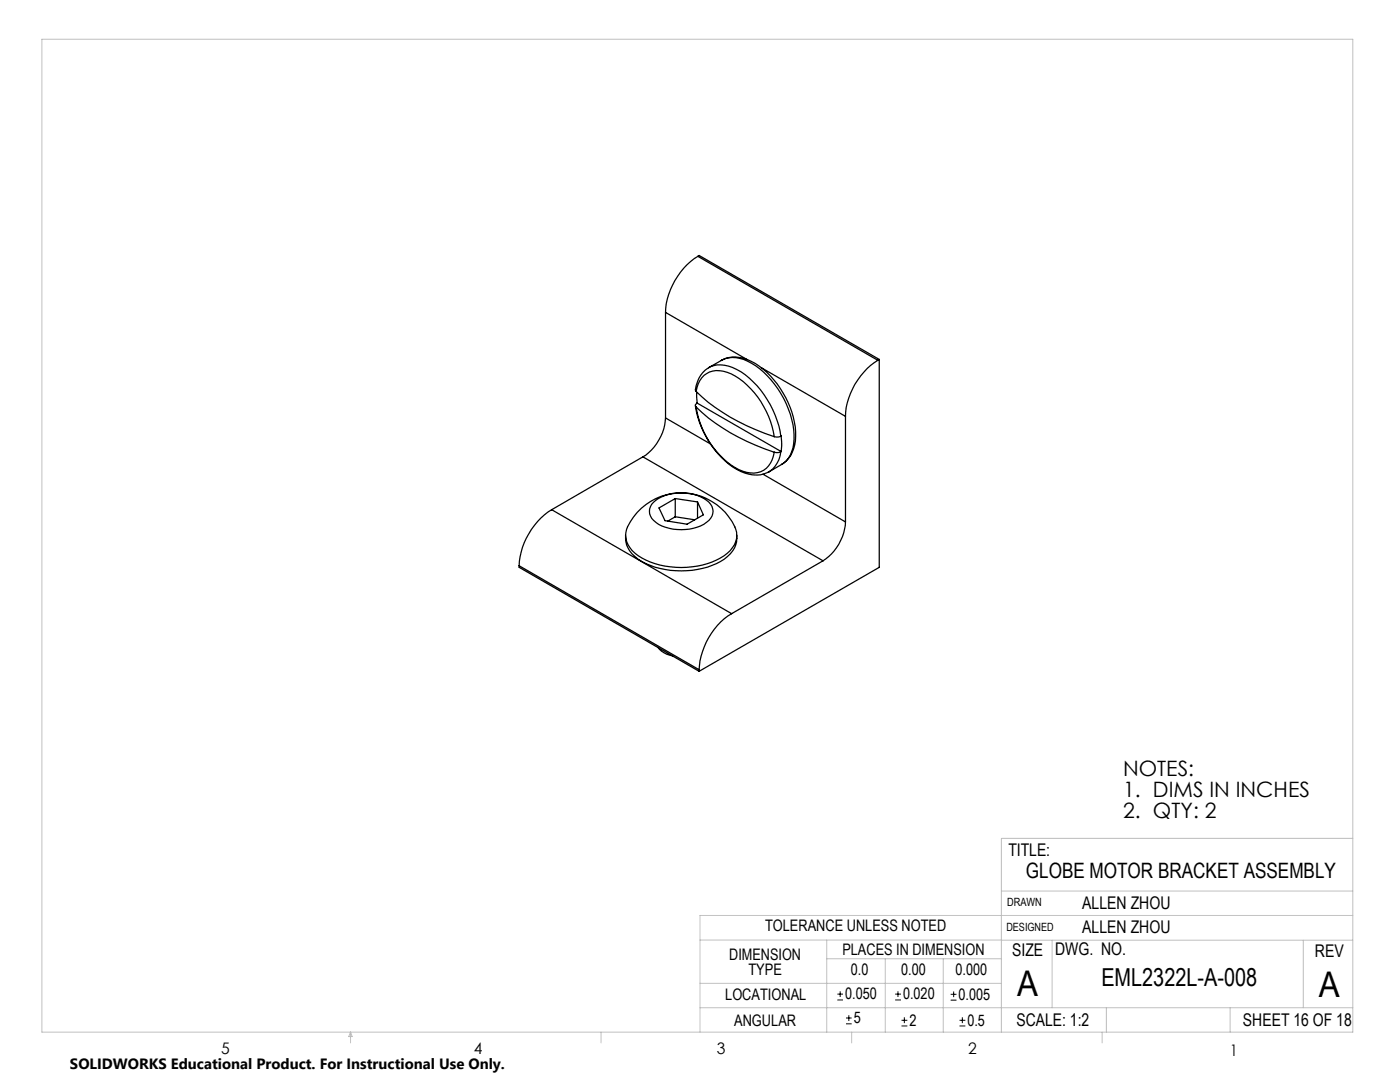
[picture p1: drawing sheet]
<svg xmlns="http://www.w3.org/2000/svg" width="279mm" height="216mm" viewBox="0 0 279 216" stroke-linecap="round" stroke-linejoin="round" font-family="sans-serif">
<g fill="none" stroke="#000" stroke-width=".2">
<path d="M167.1 199.5h1.1M167.1 198.4h1.1M167.7 197.8v1.1M178.6 199.5h1.2M178.6 198.4h1.2M179.2 197.8v1.1M189.7 199.6h1.2M189.7 198.4h1.2M190.3 197.8v1.2M168.8 204.3h1.2M168.8 203.1h1.2M169.4 202.6v1.1"/>
<path d="M179.9 204.7h1.2M179.9 203.6h1.2M180.5 203v1.2M191.5 204.7h1.2M191.5 203.6h1.2M192.1 203v1.2"/>
</g>
<g fill="none" stroke="#c0c0c0" stroke-width=".2">
<path d="M8.4 7.8h261.6v198.2h-261.6zM199.8 177.8h70.2M270 167.3h-70.2v38.7M139.7 187.6h60.2M139.7 196.2h60.1M165 187.6v18.4M165 191.3h34.8M176.7 191.3v14.7M188.2 191.3v14.7M199.8 187.6h70.2M210 187.6v13.5M260.1 187.6v13.5"/>
<path d="M270 182.7h-130.3v23.3M70 206v2.1M70 206l.3 .8h-.7zM119.9 206v2.1M139.7 201.1h130.3M170 206v2.1M220 206v2.1M220.8 201.1v4.9M245.5 201.1v4.9"/>
</g>
<g fill="none" stroke="#000" stroke-width=".25">
<path d="M139.3 51.2a14.2 14.2 0 0 0-6.5 11.1M139.3 51.2l35.9 20.7M139.3 51.2l.2-.2 36 20.7M132.8 62.3v21.1M132.8 62.3l16.2 9.4M138.9 78.1a5 5 0 0 1 7.3-4.8 17.4 17.4 0 0 1 8.9 10.6l.3 1 .4 2.1M138.9 78.1a4.4 4.4 0 0 1 6.2-3.8 16.4 16.4 0 0 1 9 10.8l.4 2M138.9 78.1a39.7 39.7 0 0 0 15.6 9M139 78.2l.1 2.2M141.5 73.3l2.5-1.4a5.7 5.7 0 0 1 6 .6 18.5 18.5 0 0 1 8.5 15.1 5.7 5.7 0 0 1-2.5 5.1l-2.5 1.5a5.3 5.3 0 0 0 2.3-4.1M143.9 71.9a6.4 6.4 0 0 1 6.8 .6 18.3 18.3 0 0 1 8.1 14.6 6.4 6.4 0 0 1-2.8 5.6M152 73.4l16.7 9.7"/>
<path d="M175.2 71.9a14 14 0 0 0-6.5 11.2M175.5 71.7v41.5l-36 20.7M175.5 71.7l-.3 .2M128.3 91.2l36 20.7M128.3 91.2l-18.2 10.5M132.8 83.4a10 10 0 0 1-4.5 7.8M132.8 83.4l9 5.2M134.8 99.5l-3.3 1.9 1.2 2.5 4.4 .7 3.3-1.9-1.2-2.5M134.8 99.5l4.4 .7M134.8 99.5v3.6M138.8 81a17.9 17.9 0 0 0 9 13.1 6 6 0 0 0 5.7 0M138.9 81.2a39.7 39.7 0 0 0 15.6 9"/>
<path d="M138.9 81.2a17.3 17.3 0 0 0 8.6 12.5 4.7 4.7 0 0 0 5.9-.7 5.7 5.7 0 0 0 1.1-2.8M139.1 80.4v.1a.45 .45 0 0 0-.2 .7M139.1 80.4l16.8 9.7M152.3 94.6l16.4 9.5M155.8 87l-.5 .2-.8-.1M155.8 87l.2 1.2-.1 1.9M155.8 90.1l-.5 .2-.8-.1M155.9 90.1h-.1M168.7 83.1v21M103.6 112.9l35.9 20.7M103.6 112.9v.3l35.9 20.7M110.1 101.7a14.3 14.3 0 0 0-6.5 11.2"/>
<path d="M110.1 101.7l35.9 20.7M124.8 106.8a5.4 5.4 0 0 0 3.3 5.2 17.2 17.2 0 0 0 16.4-.4 5 5 0 0 0 2.5-4.8M127.2 102.2a11.8 11.8 0 0 1 19.8 4 4.8 4.8 0 0 1-2.5 4.7 16.8 16.8 0 0 1-17.1 0 4.6 4.6 0 0 1-1.6-6.8zM130.5 100.2a9.2 9.2 0 0 1 11 0 2.47 2.47 0 0 1-.5 4 9.5 9.5 0 0 1-10.1 0 2.48 2.48 0 0 1-.4-4zM134.8 103.1l-1.6 .9M134.8 103.1l3.8 .6M139.2 100.2v3.2M164.3 111.9l-18.3 10.5M168.7 104.1a9.9 9.9 0 0 1-4.4 7.8M131.3 129.2l1.2 1 1.7 .7M139.5 133.6v.3M146 122.4a14.2 14.2 0 0 0-6.5 11.2"/>
</g>
<g font-size="7.1">
<text x="203" y="198.7">A</text>
<text x="263.2" y="198.9">A</text>
</g>
<text font-size="4.9" x="219.8" y="196.7">EML2322L-A-008</text>
<g font-size="4.2">
<text x="224.2" y="154.8">NOTES:</text>
<text x="224.2" y="158.9">1. DIMS IN INCHES</text>
<text x="224.2" y="163.1">2. QTY: 2</text>
<text x="204.7" y="175.1">GLOBE MOTOR BRACKET ASSEMBLY</text>
</g>
<g font-size="3.5">
<text x="201.2" y="170.7">TITLE:</text>
<text x="216" y="181.4">ALLEN ZHOU</text>
<text x="202" y="190.7">SIZE</text>
<text x="210.6" y="190.6">DWG. NO.</text>
<text x="216" y="186.2">ALLEN ZHOU</text>
<text x="262.4" y="190.9">REV</text>
<text x="202.9" y="204.6">SCALE: 1:2</text>
<text x="248.1" y="204.6">SHEET 16 OF 18</text>
</g>
<g font-size="3.2">
<text x="152.7" y="185.7">TOLERANCE UNLESS NOTED</text>
<text x="145.5" y="191.5">DIMENSION</text>
<text x="168.1" y="190.5">PLACES IN DIMENSION</text>
<text x="149.4" y="194.6">TYPE</text>
<text x="169.8" y="194.6">0.0</text>
<text x="179.8" y="194.6">0.00</text>
<text x="190.7" y="194.6">0.000</text>
<text x="144.7" y="199.6">LOCATIONAL</text>
<text x="168.7" y="199.4">0.050</text>
<text x="180.2" y="199.4">0.020</text>
<text x="191.3" y="199.5">0.005</text>
<text x="146.5" y="204.6">ANGULAR</text>
<text x="170.4" y="204.2">5</text>
<text x="181.5" y="204.6">2</text>
<text x="193.1" y="204.6">0.5</text>
<text x="44.2" y="210.4">5</text>
<text x="94.6" y="210.3">4</text>
<text x="143.1" y="210.4">3</text>
<text x="193.2" y="210.3">2</text>
<text x="245.4" y="210.6">1</text>
</g>
<text font-size="3" x="14" y="213.3">SOLIDWORKS Educational Product. For Instructional Use Only.</text>
<g font-size="2.3">
<text x="200.8" y="185.7">DESIGNED</text>
<text x="201" y="180.9">DRAWN</text>
</g>
</svg>
